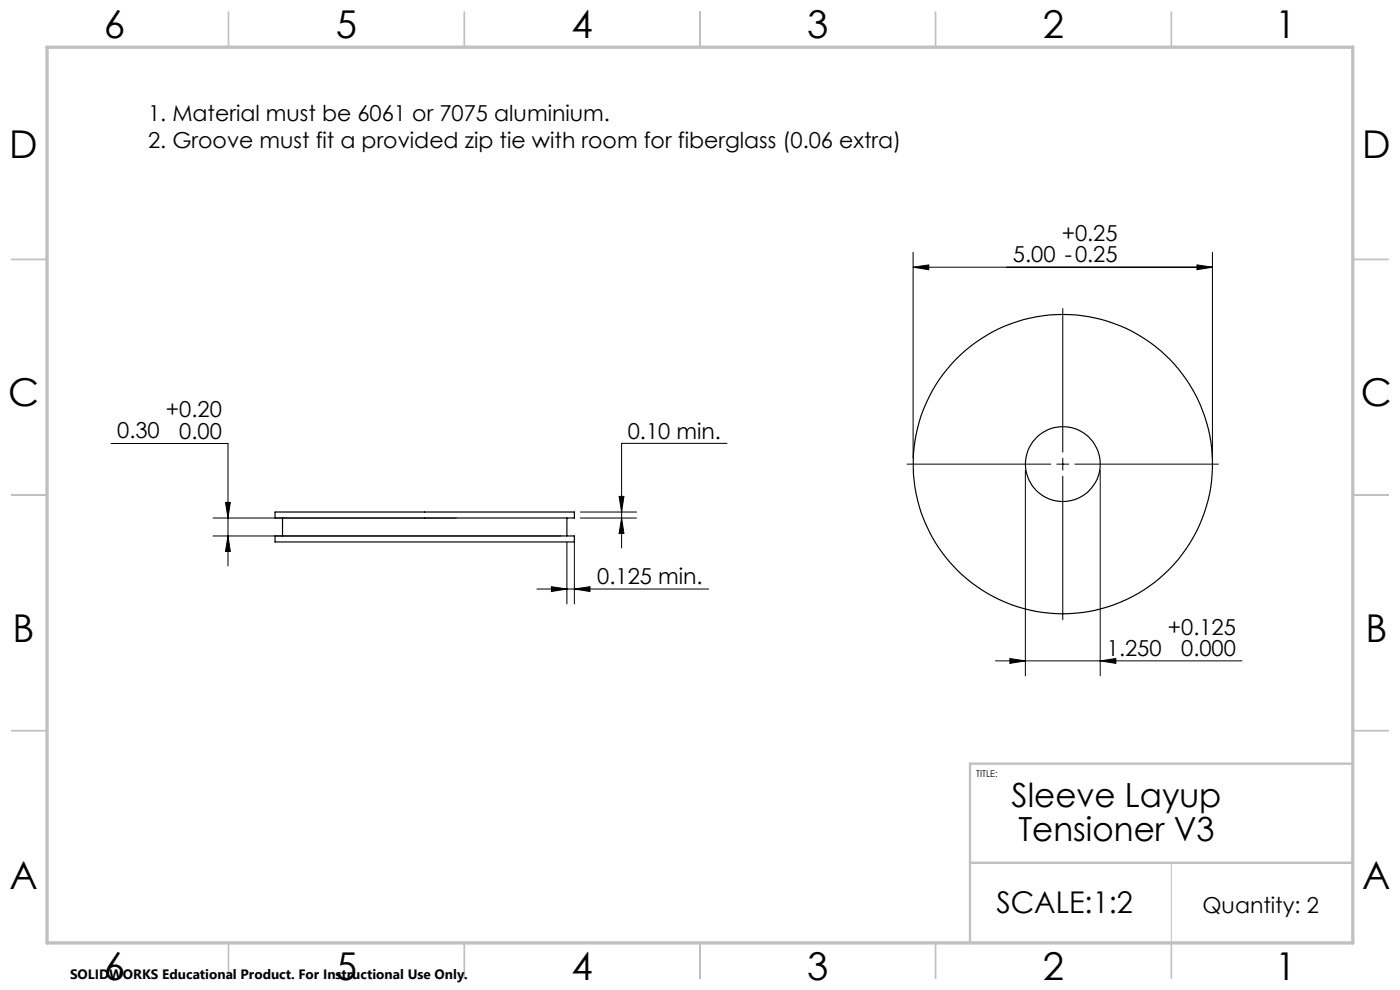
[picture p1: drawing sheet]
<svg xmlns="http://www.w3.org/2000/svg" width="297mm" height="210mm" viewBox="0 0 297 210" stroke-linecap="round" stroke-linejoin="round" font-family="sans-serif">
<g fill="none" stroke="#000" stroke-width=".25">
<path d="M58.3 113.7h63.5v1.3h-63.5zM58.3 108.6h63.5v1.3h-63.5zM59.9 109.9v3.8M120.3 109.9v3.8"/>
<circle cx="225.5" cy="98.4" r="31.8"/>
<circle cx="225.5" cy="98.5" r="7.9"/>
</g>
<g fill="none" stroke="#000" stroke-width=".21">
<path d="M193.7 53.5v43.7M193.7 56.7h63.5M193.7 56.7l3.3-.5v1zM253.9 56.2l3.3 .5-3.3 .5zM257.2 53.5v43.7M225.5 65.4v30.5M23.6 94.1h24.8v25.9M154.2 94h-22.3v22.2M192.4 98.5h30.5M217.5 99.7v43.7M224.2 98.5h2.5M225.5 97.2v2.5"/>
<path d="M228 98.5h30.5M233.4 99.7v43.7M45.2 109.9h51.6M45.2 113.7h73.8M47.8 106.6h1.1l-.5 3.3zM48.4 113.7l.5 3.3h-1.1zM120.3 115v13.1M121.8 115v13.1M123.1 109.9h11.9M123.1 108.6h11.9M131.3 105.3h1.1l-.5 3.3zM131.9 109.9l.5 3.3h-1.1z"/>
<path d="M225.5 101v30.5M113.9 124.9h36.5M117 124.5l3.3 .4-3.3 .6zM121.8 124.9l3.4-.4v1zM214.2 139.7l3.3 .5-3.3 .5zM211.2 140.2h52.3M233.4 140.2l3.3-.5v1z"/>
</g>
<path d="M248.5 183v17" fill="none" stroke="#c0c0c0" stroke-width=".21"/>
<g fill="none" stroke="#c0c0c0" stroke-width=".35">
<path d="M48.5 2.5v7.5M98.5 2.5v7.5M148.5 2.5v7.5M198.5 2.5v7.5M248.5 2.5v7.5M2.5 55h7.5M287 55h7.5M2.5 105h7.5M287 105h7.5M2.5 155h7.5M287 155h7.5M48.5 200v7.5"/>
<path d="M98.5 200v7.5M148.5 200v7.5M198.5 200v7.5M248.5 200v7.5"/>
</g>
<path d="M287 162h-81.2v38M205.8 183h81.2" fill="none" stroke="#c0c0c0" stroke-width=".5"/>
<path d="M10 10h277v190h-277z" fill="none" stroke="#c0c0c0" stroke-width=".7"/>
<g fill="#000">
<path d="M47.8 106.6h1.1l-.5 3.3zM48.4 113.7l.5 3.3h-1.1zM131.9 109.9l.5 3.3h-1.1zM131.3 105.3h1.1l-.5 3.3zM193.7 56.7l3.3-.5v1zM253.9 56.2l3.3 .5-3.3 .5z"/>
<path d="M117 124.5l3.3 .4-3.3 .6zM121.8 124.9l3.4-.4v1z"/>
<path d="M214.2 139.7l3.3 .5-3.3 .5zM233.4 140.2l3.3-.5v1z"/>
</g>
<g font-size="8.1">
<text x="22" y="8">6</text>
<text x="71.2" y="8">5</text>
<text x="121.2" y="8">4</text>
<text x="171.3" y="8">3</text>
<text x="221.3" y="8">2</text>
<text x="270.5" y="8">1</text>
<text x="2" y="33.6">D</text>
<text x="289" y="33.6">D</text>
<text x="1.7" y="86.1">C</text>
<text x="288.7" y="86.1">C</text>
<text x="2.7" y="136.1">B</text>
<text x="289.7" y="136.1">B</text>
<text x="2" y="188.6">A</text>
<text x="289" y="188.6">A</text>
<text x="22" y="208">6</text>
<text x="71.2" y="208">5</text>
<text x="121.2" y="208">4</text>
<text x="171.3" y="208">3</text>
<text x="221.3" y="208">2</text>
<text x="270.5" y="208">1</text>
</g>
<g font-size="7.1">
<text x="214.6" y="171.3">Sleeve Layup</text>
<text x="216" y="178.3">Tensioner V3</text>
</g>
<text font-size="6.3" x="211.4" y="193.7">SCALE:1:2</text>
<g font-size="4.7">
<text x="31.4" y="25.8">1. Material must be 6061 or 7075 aluminium.</text>
<text x="31.4" y="31.3">2. Groove must fit a provided zip tie with room for fiberglass (0.06 extra)</text>
<text x="225.2" y="51.1">+0.25</text>
<text x="214.9" y="55.6">5.00 -0.25</text>
<text x="35.2" y="88.5">+0.20</text>
<text x="24.9" y="93">0.30</text>
<text x="38" y="93">0.00</text>
<text x="133.2" y="93">0.10 min.</text>
<text x="126.7" y="123.9">0.125 min.</text>
<text x="247.7" y="134.6">+0.125</text>
<text x="234.8" y="139.1">1.250</text>
<text x="250.6" y="139.2">0.000</text>
<text x="255.1" y="193.7">Quantity: 2</text>
</g>
<text font-size="2.9" x="14.9" y="207.6">SOLIDWORKS Educational Product. For Instructional Use Only.</text>
<text font-size="2" x="207.1" y="164.9">TITLE:</text>
</svg>
